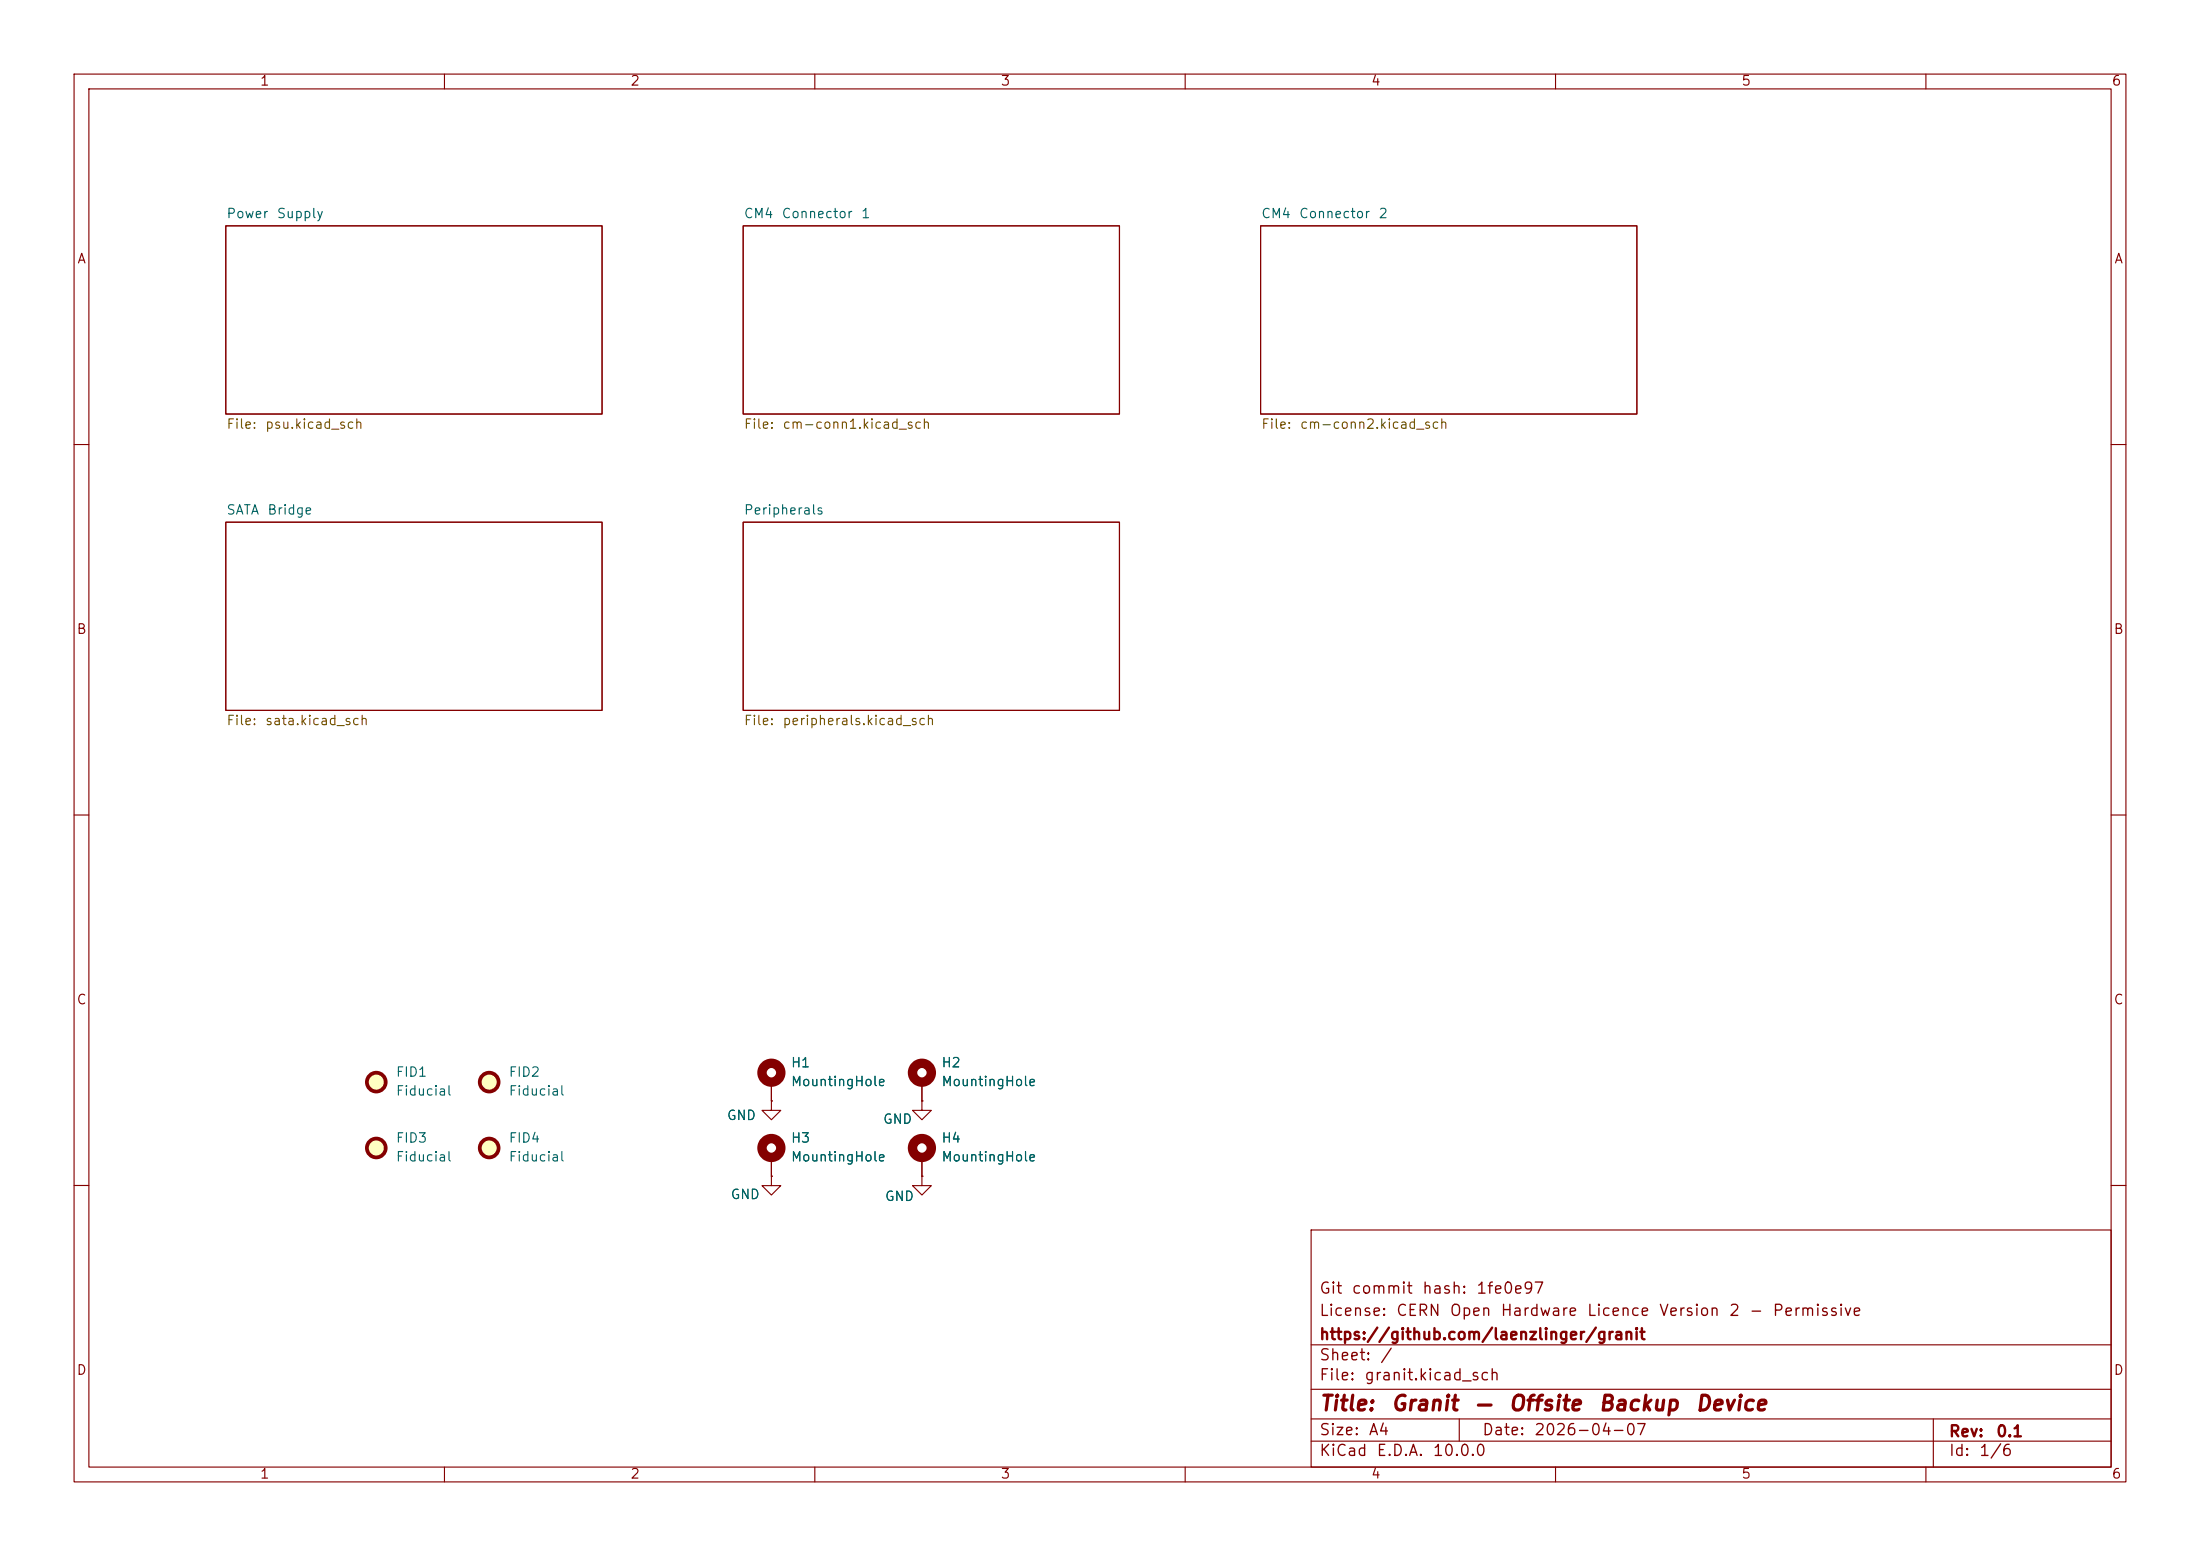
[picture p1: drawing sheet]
<svg xmlns="http://www.w3.org/2000/svg" width="297mm" height="210mm" viewBox="0 0 297 210" stroke-linecap="round" stroke-linejoin="round" font-family="sans-serif">
<g fill="none" stroke="#840000" stroke-width=".15">
<path d="M10 10h277v190h-277zM12 12h273v186h-273zM60 10v2M110 10v2M160 10v2M210 10v2M260 10v2M30.5 30.5h50.8v25.4h-50.8zM100.3 30.5h50.8v25.4h-50.8zM170.2 30.5h50.8v25.4h-50.8zM10 60h2M30.5 70.5h50.8v25.4h-50.8z"/>
<path d="M100.3 70.5h50.8v25.4h-50.8zM285 60h2M10 110h2M285 110h2M104.1 148.6v1.3h1.3l-1.3 1.2-1.2-1.2h1.2M104.1 148.6h.1M104.1 158.8v1.2h1.3l-1.3 1.3-1.2-1.3h1.2M104.1 158.8h.1M104.1 146.1v2.5M104.1 156.2v2.6M124.5 158.8v1.2h1.2l-1.2 1.3-1.3-1.3h1.3M124.5 158.8h.1"/>
<path d="M124.5 148.6v1.3h1.2l-1.2 1.2-1.3-1.2h1.3M124.5 148.6h.1M124.5 146.1v2.5M124.5 156.2v2.6M10 160h2M177 166h108v32h-108zM285 160h2M60 198v2M110 198v2M160 198v2M177 194.5h108M177 191.5h108"/>
<path d="M177 187.5h108M177 181.5h108M197 191.5v3M210 198v2M260 198v2M261 191.5v6.5"/>
</g>
<g fill="none" stroke="#840000" stroke-width="1.3">
<circle cx="104.1" cy="144.8" r="1.27"/>
<circle cx="104.1" cy="154.9" r="1.27"/>
<circle cx="124.5" cy="144.8" r="1.27"/>
<circle cx="124.5" cy="154.9" r="1.27"/>
</g>
<g fill="#ffffc2" stroke="#ffffc2" stroke-width=".14">
<circle cx="66" cy="146" r="1.27"/>
<circle cx="50.8" cy="154.9" r="1.27"/>
<circle cx="66" cy="154.9" r="1.27"/>
<circle cx="50.8" cy="146" r="1.27"/>
</g>
<g fill="none" stroke="#840000" stroke-width=".51">
<circle cx="50.8" cy="154.9" r="1.27"/>
<circle cx="50.8" cy="146" r="1.27"/>
<circle cx="66" cy="146" r="1.27"/>
<circle cx="66" cy="154.9" r="1.27"/>
</g>
<g font-size="2" fill="#840000">
<text x="178" y="190.9">Title:</text>
<text x="187.7" y="190.9">Granit</text>
<text x="198.9" y="190.9">—</text>
<text x="203.5" y="190.9">Offsite</text>
<text x="215.7" y="190.9">Backup</text>
<text x="228.8" y="190.9">Device</text>
</g>
<g font-size="1.5" fill="#840000">
<text x="178" y="178">License:</text>
<text x="178" y="175">Git</text>
<text x="182.4" y="175">commit</text>
<text x="188.4" y="178">CERN</text>
<text x="191.9" y="175">hash:</text>
<text x="195.6" y="178">Open</text>
<text x="199.2" y="175">1fe0e97</text>
<text x="202.5" y="178">Hardware</text>
<text x="214.1" y="178">Licence</text>
<text x="223.9" y="178">Version</text>
<text x="233.3" y="178">2</text>
<text x="236" y="178">-</text>
<text x="239.2" y="178">Permissive</text>
<text x="178" y="184">Sheet:</text>
<text x="178" y="181.2">https://github.com/laenzlinger/granit</text>
<text x="186.2" y="184">/</text>
<text x="178" y="186.7">File:</text>
<text x="184.1" y="186.7">granit.kicad_sch</text>
<text x="178" y="196.9">KiCad</text>
<text x="178" y="194.1">Size:</text>
<text x="184.7" y="194.1">A4</text>
<text x="185.7" y="196.9">E.D.A.</text>
<text x="193.3" y="196.9">10.0.0</text>
<text x="200" y="194.1">Date:</text>
<text x="207" y="194.1">2026-04-07</text>
<text x="263" y="194.3">Rev:</text>
<text x="263" y="196.9">Id:</text>
<text x="267.1" y="196.9">1/6</text>
<text x="269.4" y="194.3">0.1</text>
</g>
<g font-size="1.3" fill="#840000">
<text x="35" y="11.9">1</text>
<text x="85" y="11.9">2</text>
<text x="135" y="11.9">3</text>
<text x="185" y="11.9">4</text>
<text x="235" y="11.9">5</text>
<text x="285" y="11.9">6</text>
<text x="10.3" y="35.9">A</text>
<text x="285.3" y="35.9">A</text>
<text x="10.3" y="85.9">B</text>
<text x="285.3" y="85.9">B</text>
<text x="10.3" y="135.9">C</text>
<text x="285.3" y="135.9">C</text>
<text x="10.3" y="185.9">D</text>
<text x="285.3" y="185.9">D</text>
<text x="35" y="199.9">1</text>
<text x="85" y="199.9">2</text>
<text x="135" y="199.9">3</text>
<text x="185" y="199.9">4</text>
<text x="235" y="199.9">5</text>
<text x="285" y="199.9">6</text>
</g>
<g font-size="1.3" fill="#006464">
<text x="30.5" y="29.8">Power</text>
<text x="37.3" y="29.8">Supply</text>
<text x="100.3" y="29.8">CM4</text>
<text x="105.4" y="29.8">Connector</text>
<text x="116.2" y="29.8">1</text>
<text x="170.2" y="29.8">CM4</text>
<text x="175.3" y="29.8">Connector</text>
<text x="186" y="29.8">2</text>
<text x="30.5" y="69.8">SATA</text>
<text x="36" y="69.8">Bridge</text>
<text x="100.3" y="69.8">Peripherals</text>
<text x="53.3" y="145.6">FID1</text>
<text x="53.3" y="148.2">Fiducial</text>
<text x="68.6" y="145.6">FID2</text>
<text x="68.6" y="148.2">Fiducial</text>
<text x="106.7" y="144.4">H1</text>
<text x="106.7" y="146.9">MountingHole</text>
<text x="127" y="144.4">H2</text>
<text x="127" y="146.9">MountingHole</text>
<text x="53.3" y="154.5">FID3</text>
<text x="68.6" y="154.5">FID4</text>
<text x="98" y="151.5">GND</text>
<text x="106.7" y="154.5">H3</text>
<text x="119.1" y="152">GND</text>
<text x="127" y="154.5">H4</text>
<text x="53.3" y="157.1">Fiducial</text>
<text x="68.6" y="157.1">Fiducial</text>
<text x="106.7" y="157.1">MountingHole</text>
<text x="127" y="157.1">MountingHole</text>
<text x="98.5" y="162.2">GND</text>
<text x="119.4" y="162.4">GND</text>
</g>
<g font-size="1.3" fill="#725600">
<text x="30.5" y="58.2">File:</text>
<text x="35.7" y="58.2">psu.kicad_sch</text>
<text x="100.3" y="58.2">File:</text>
<text x="105.6" y="58.2">cm-conn1.kicad_sch</text>
<text x="170.2" y="58.2">File:</text>
<text x="175.4" y="58.2">cm-conn2.kicad_sch</text>
<text x="30.5" y="98.2">File:</text>
<text x="35.7" y="98.2">sata.kicad_sch</text>
<text x="100.3" y="98.2">File:</text>
<text x="105.6" y="98.2">peripherals.kicad_sch</text>
</g>
</svg>
